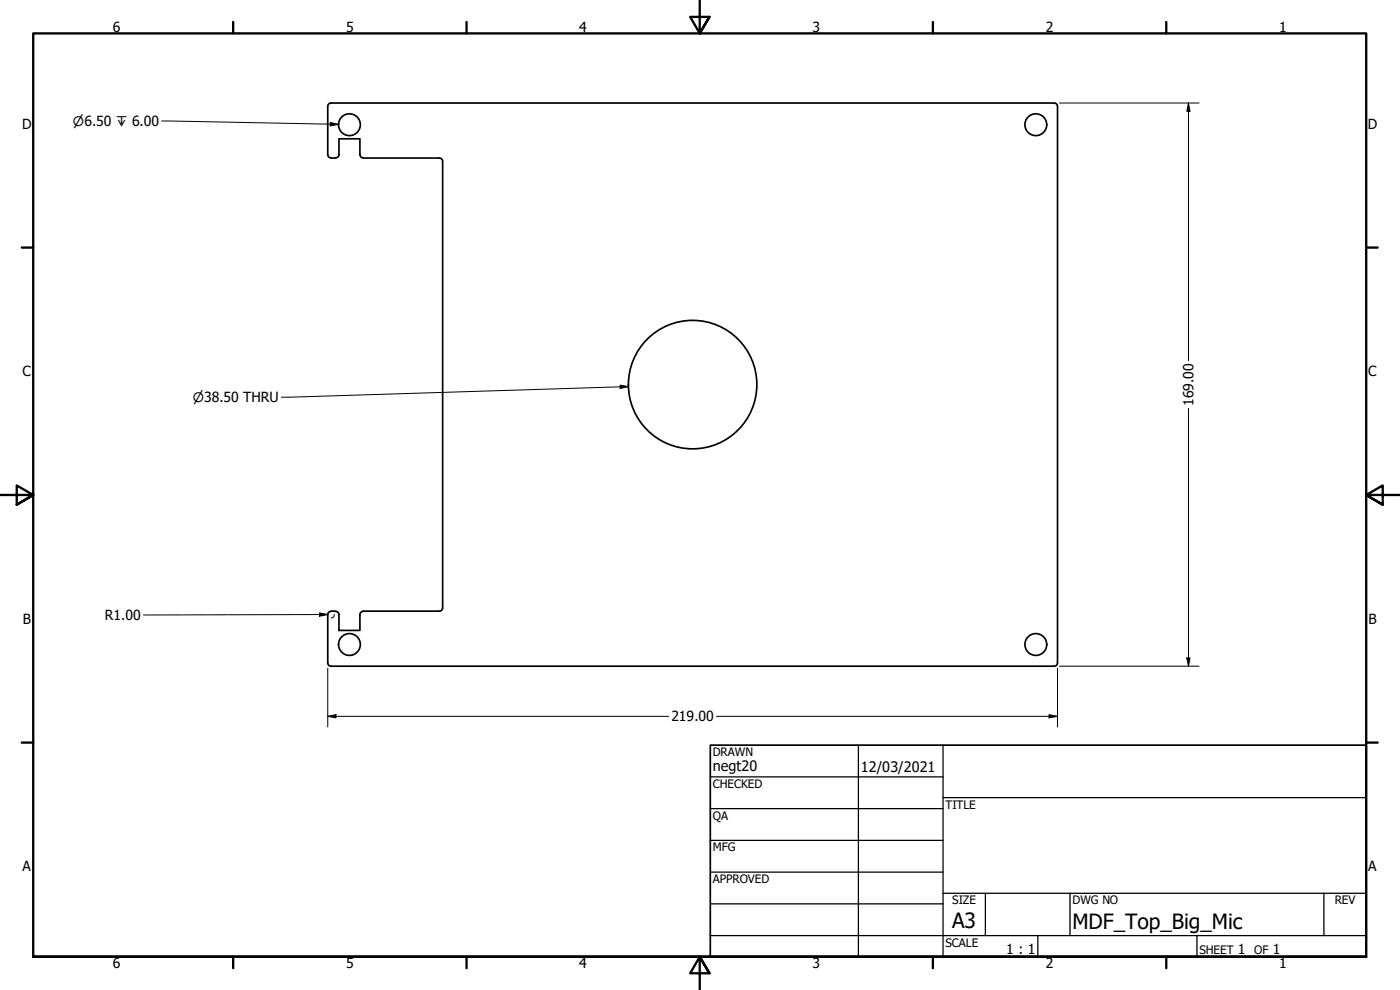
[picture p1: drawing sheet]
<svg xmlns="http://www.w3.org/2000/svg" width="420mm" height="297mm" viewBox="0 0 420 297" stroke-linecap="round" stroke-linejoin="round" font-family="sans-serif">
<!-- layer: Visible (ANSI) -->
<g fill="none" stroke="#000" stroke-width=".51">
<path d="M98.4 31.9v14.5a.98 .98 0 0 0 .9 1M99.3 30.9a.98 .98 0 0 0-.9 1M99.4 30.9h217a.98 .98 0 0 1 1 1M317.4 31.9v167a.98 .98 0 0 1-1 1h-217M99.4 47.4h1.3M109 47.4h22.9M109 47.4a.99 .99 0 0 1-1-1v-4.8h-6.3v4.8a.98 .98 0 0 1-1 1M131.9 47.4a.98 .98 0 0 1 .9 1v134a.99 .99 0 0 1-.9 1M99.3 183.4a.98 .98 0 0 0-.9 1v14.5a.99 .99 0 0 0 .9 1M99.4 183.4h1.3M100.7 183.4a.98 .98 0 0 1 1 1v4.8h6.3v-4.8a.99 .99 0 0 1 1-1M109 183.4h22.9"/>
<circle cx="104.9" cy="37.4" r="3.3"/>
<circle cx="310.9" cy="37.4" r="3.3"/>
<circle cx="207.9" cy="115.4" r="19.3"/>
<circle cx="104.9" cy="193.4" r="3.3"/>
<circle cx="310.9" cy="193.4" r="3.3"/>
</g>
<!-- layer: Border (ANSI) -->
<g fill="none" stroke="#000" stroke-width=".7">
<path d="M70 6.6v3.4M140 6.6v3.4M210 0v10l-2.9-4.9h5.8l-2.9 4.9 2.9-4.9M280 6.6v3.4M350 6.6v3.4M6.5 74.3h3.5M410 74.3h3.4M0 148.5h10l-5-2.8v5.7l5-2.9-5 2.9M420 148.5h-10l5-2.8v5.7l-5-2.9 5 2.9M6.5 222.8h3.5M410 222.8h3.4M10 287.1v-277.1h400v277.1h-400h400"/>
<path d="M70 287.1v3.4M140 287.1v3.4M212.9 292l-2.9-4.9 2.9 4.9h-5.8l2.9-4.9v9.9M280 287.1v3.4M350 287.1v3.4"/>
</g>
<!-- layer: Title (ANSI) -->
<g fill="none" stroke="#000" stroke-width=".38">
<path d="M213.2 233.1h69.8M257.6 223.6v63.5M283 239.3h127M283 223.6v63.5M213.2 242.6h69.8M213.2 252.1h69.8M213.2 261.7h69.8M213.2 271.2h69.8M283 268h127M295.7 268v12.7M321.1 268v12.7M397.3 268v12.7"/>
<path d="M213.2 280.7h196.8M311.5 280.7v6.4M359.2 280.7v6.4"/>
</g>
<path d="M213.2 223.6h196.8v63.5h-196.8z" fill="none" stroke="#000" stroke-width=".51"/>
<!-- layer: Dimension (ANSI) -->
<g fill="none" stroke="#000" stroke-width=".3">
<path d="M317.9 30.9h42M356.7 30.9l.4 2.5h-.9zM356.7 30.9v77.4M356.7 122.5v77.4M95.9 183.9l2.5 .5-2.5 .5zM98.4 184.4l-55.3 .1M100.3 184.4l-.2 .7-.7 .3M317.9 199.9h42M356.2 197.4h.9l-.4 2.5zM98.4 214.9l2.4-.5v1zM98.4 214.9h102.3M98.4 200.5v17.6"/>
<path d="M215 214.9h102.4M314.8 214.4l2.6 .5-2.6 .5zM317.4 200.5v17.6"/>
</g>
<g fill="#000">
<path d="M356.7 30.9l.4 2.5h-.9z" fill-rule="evenodd"/>
<path d="M95.9 183.9l2.5 .5-2.5 .5z" fill-rule="evenodd"/>
<path d="M356.2 197.4h.9l-.4 2.5z" fill-rule="evenodd"/>
<path d="M98.4 214.9l2.4-.5v1z" fill-rule="evenodd"/>
<path d="M314.8 214.4l2.6 .5-2.6 .5z" fill-rule="evenodd"/>
</g>
<!-- layer: Symbol (ANSI) -->
<path d="M48.5 36.3l53.1 1M99.1 36.8l2.5 .5-2.5 .5zM186.1 115.6l2.5 .4-2.5 .6zM188.6 116l-104.1 3.2" fill="none" stroke="#000" stroke-width=".3"/>
<g fill="#000">
<path d="M99.1 36.8l2.5 .5-2.5 .5z" fill-rule="evenodd"/>
<path d="M186.1 115.6l2.5 .4-2.5 .6z" fill-rule="evenodd"/>
</g>
<g font-size="6.3">
<text x="285.8" y="278.6">A3</text>
<text x="321.9" y="278.6">MDF_Top_Big_Mic</text>
</g>
<g font-size="4.3">
<text x="213.9" y="231.4">negt20</text>
<text x="258.4" y="231.6">12/03/2021</text>
</g>
<g font-size="4.2">
<text x="33.8" y="9.6">6</text>
<text x="103.9" y="9.6">5</text>
<text x="173.9" y="9.6">4</text>
<text x="243.8" y="9.6">3</text>
<text x="313.9" y="9.6">2</text>
<text x="383.9" y="9.6">1</text>
<text x="6.7" y="38.7">D</text>
<text x="410.5" y="38.7">D</text>
<text x="6.8" y="113">C</text>
<text x="410.7" y="113">C</text>
<text x="358.2" y="121.8" transform="rotate(-90 358.2 121.8)">169.00</text>
<text x="6.9" y="187.2">B</text>
<text x="31.5" y="186">R1.00</text>
<text x="410.7" y="187.2">B</text>
<text x="201.5" y="216.5">219.00</text>
<text x="6.8" y="261.4">A</text>
<text x="410.7" y="261.4">A</text>
<text x="302" y="286.3">1 : 1</text>
<text x="371.5" y="286.2">1</text>
<text x="382" y="286.2">1</text>
<text x="33.8" y="290.5">6</text>
<text x="103.9" y="290.5">5</text>
<text x="173.9" y="290.5">4</text>
<text x="243.8" y="290.5">3</text>
<text x="313.9" y="290.5">2</text>
<text x="383.9" y="290.5">1</text>
</g>
<g font-size="3.9">
<text x="21.9" y="37.8">⌀6.50 ↧ 6.00</text>
<text x="57.9" y="120.7">⌀38.50 THRU</text>
</g>
<g font-size="3.5">
<text x="213.9" y="226.9">DRAWN</text>
<text x="213.9" y="236.4">CHECKED</text>
<text x="213.9" y="245.9">QA</text>
<text x="283.8" y="242.6">TITLE</text>
<text x="213.9" y="255.4">MFG</text>
<text x="213.9" y="265">APPROVED</text>
<text x="285.8" y="271.3">SIZE</text>
<text x="321.9" y="271.3">DWG NO</text>
<text x="400.6" y="271.3">REV</text>
<text x="283.8" y="284">SCALE</text>
<text x="360" y="286.2">SHEET</text>
<text x="376.4" y="286.2">OF</text>
</g>
</svg>
